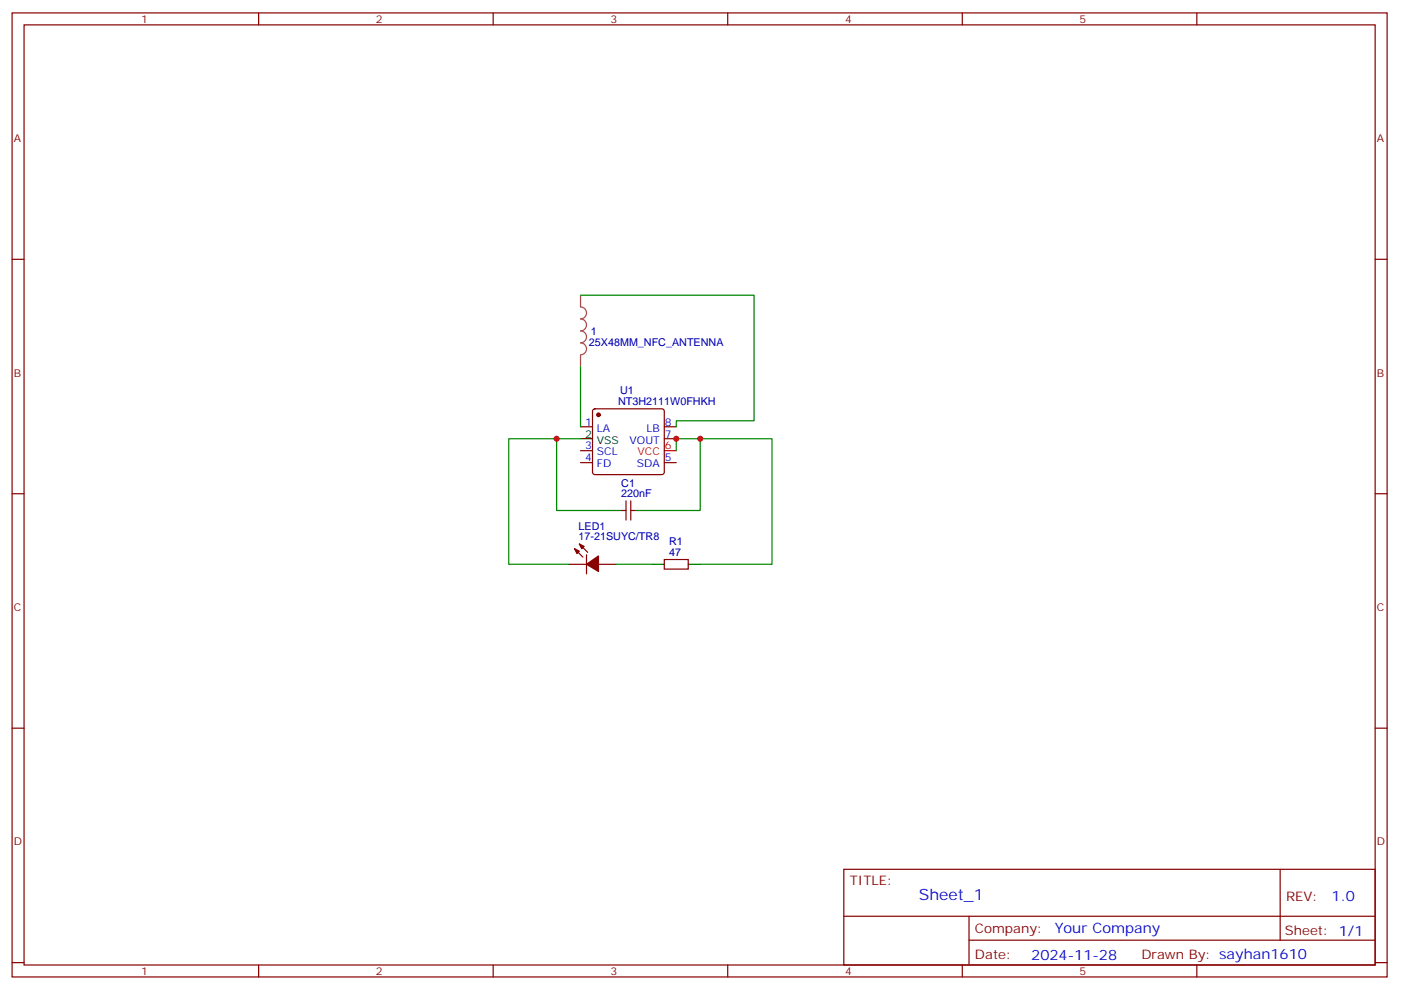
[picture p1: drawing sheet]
<svg xmlns="http://www.w3.org/2000/svg" width="413mm" height="292mm" viewBox="0 0 413 292" stroke-linecap="round" stroke-linejoin="round" font-family="sans-serif">
<g fill="none" stroke="#870000" stroke-width=".35">
<path d="M3.6 3.8h405.3v284.3h-405.3zM7.1 7.3h398.3v277.3h-398.3zM76.2 3.8v3.5M145.4 3.8v3.5M214.5 3.8v3.5M283.7 3.8v3.5M352.8 3.8v3.5M3.6 76.5h3.5M405.4 76.5h3.5M171.1 125.9h3.6M171.1 136.5h3.6M171.1 132.9h3.6"/>
<path d="M174.9 120.8l.5-.2h19.7l.5 .2 .2 .5v18l-.2 .5-.5 .2h-19.7l-.5-.3-.2-.4v-18zM195.8 125.9h3.6M195.8 129.4h3.6M195.8 136.5h3.6M3.6 145.6h3.5M183.5 150.6h1M184.5 147.7v5.7M185.9 147.7v5.7M185.9 150.6h1.1M405.4 145.6h3.5M167.6 166.4h5.3M169.4 161.9l2.4 2.4"/>
<path d="M170.8 160.4l2.4 2.5M172.9 163.6v5.7M176.4 166.4h5.3M195.8 165h7.1v2.9h-7.1zM3.6 214.8h3.5M405.4 214.8h3.5M248.7 256.4h156.7v28.2h-156.7zM377.4 256.4v20.9M248.8 270.2h156.4M285.7 277.3h119.5M285.7 270.2v14.2M3.6 283.9h3.5"/>
<path d="M76.2 284.6v3.5M145.4 284.6v3.5M214.5 284.6v3.5M283.7 284.6v3.5M352.8 284.6v3.5M405.4 283.9h3.5"/>
</g>
<path d="M195.8 132.9h3.6" fill="none" stroke="#f00" stroke-width=".35"/>
<path d="M171.1 129.4h3.6M180 150.6h3.5M187 150.6h3.5M192.3 166.4h3.5M202.9 166.4h3.5" fill="none" stroke="#000" stroke-width=".35"/>
<g fill="#870000" stroke="#870000" stroke-width=".35">
<path d="M169.4 161.9l1.4 .7-.7 .7z"/>
<path d="M170.8 160.4l1.4 .7-.7 .8z"/>
<path d="M172.9 166.4l3.5-2.4v4.6z"/>
<circle cx="176.4" cy="122.3" r=".53"/>
</g>
<path d="M171.1 87.1v3.4a1.76 1.76 0 0 1 1.8 1.8 1.76 1.76 0 0 1-1.8 1.8 1.76 1.76 0 0 1 1.8 1.7 1.76 1.76 0 0 1-1.8 1.8 1.76 1.76 0 0 1 1.8 1.8 1.76 1.76 0 0 1-1.8 1.7 1.76 1.76 0 0 1 1.8 1.8 1.76 1.76 0 0 1-1.8 1.7M171.1 104.8v3.4" fill="none" stroke="#a64a4a" stroke-width=".35"/>
<path d="M171.1 87.1h51.2v37h-22.9v1.8M171.1 108.2v17.7M164.1 129.4h-14.1v37h17.6M171.1 129.4h-7v21.2h15.9M199.4 132.9v-3.5h7v21.2h-15.9M206.4 129.4h21.2v37h-21.2M181.7 166.4h10.6" fill="none" stroke="#008700" stroke-width=".35"/>
<g fill="#c00">
<circle cx="206.4" cy="129.4" r=".88"/>
<circle cx="199.4" cy="129.4" r=".88"/>
<circle cx="164.1" cy="129.4" r=".88"/>
</g>
<text font-size="4.6" fill="#00f" x="270.8" y="265.4">Sheet_1</text>
<g font-size="4.2" fill="#00f">
<text x="392.5" y="265.7">1.0</text>
<text x="310.9" y="275.2">Your Company</text>
<text x="304" y="283">2024-11-28</text>
</g>
<g font-size="3.9" fill="#800">
<text x="250.5" y="261">TITLE:</text>
<text x="379.1" y="265.7">REV:</text>
<text x="287.4" y="275.2">Company:</text>
<text x="378.8" y="275.8">Sheet: 1/1</text>
<text x="287.4" y="282.9">Date:</text>
<text x="336.5" y="282.9">Drawn By: sayhan1610</text>
</g>
<g font-size="3.2" fill="#800">
<text x="41.7" y="6.8">1</text>
<text x="110.8" y="6.8">2</text>
<text x="180" y="6.8">3</text>
<text x="249.1" y="6.8">4</text>
<text x="318.2" y="6.8">5</text>
<text x="4.1" y="41.9">A</text>
<text x="405.9" y="41.9">A</text>
<text x="4.1" y="111.1">B</text>
<text x="405.9" y="111.1">B</text>
<text x="4.1" y="180.2">C</text>
<text x="405.9" y="180.2">C</text>
<text x="4.1" y="249.3">D</text>
<text x="405.9" y="249.3">D</text>
<text x="41.7" y="287.6">1</text>
<text x="110.8" y="287.6">2</text>
<text x="180" y="287.6">3</text>
<text x="249.1" y="287.6">4</text>
<text x="318.2" y="287.6">5</text>
</g>
<g font-size="3.2" fill="#000080">
<text x="174.2" y="98.7">1</text>
<text x="173.6" y="102">25X48MM_NFC_ANTENNA</text>
<text x="182.2" y="119.5">NT3H2111W0FHKH</text>
<text x="182.8" y="116.2">U1</text>
<text x="183.1" y="143.5">C1</text>
<text x="183.1" y="146.7">220nF</text>
<text x="170.5" y="159.4">17-21SUYC/TR8</text>
<text x="170.5" y="156.2">LED1</text>
<text x="197.2" y="160.8">R1</text>
<text x="197.2" y="164">47</text>
</g>
<g font-size="3.2" fill="#00f">
<text x="172.5" y="125.5">1</text>
<text x="196" y="125.5">8</text>
<text x="176" y="127.3">LA</text>
<text x="185.6" y="130.8">VOUT</text>
<text x="190.6" y="127.3">LB</text>
<text x="196" y="129">7</text>
<text x="172.5" y="136.1">4</text>
<text x="172.5" y="132.6">3</text>
<text x="176" y="137.9">FD</text>
<text x="176" y="134.3">SCL</text>
<text x="187.7" y="137.9">SDA</text>
<text x="196" y="136.1">5</text>
</g>
<g font-size="3.2">
<text x="172.5" y="129">2</text>
<text x="176" y="130.8">VSS</text>
</g>
<g font-size="3.2" fill="#f00">
<text x="187.9" y="134.3">VCC</text>
<text x="196" y="132.6">6</text>
</g>
</svg>
